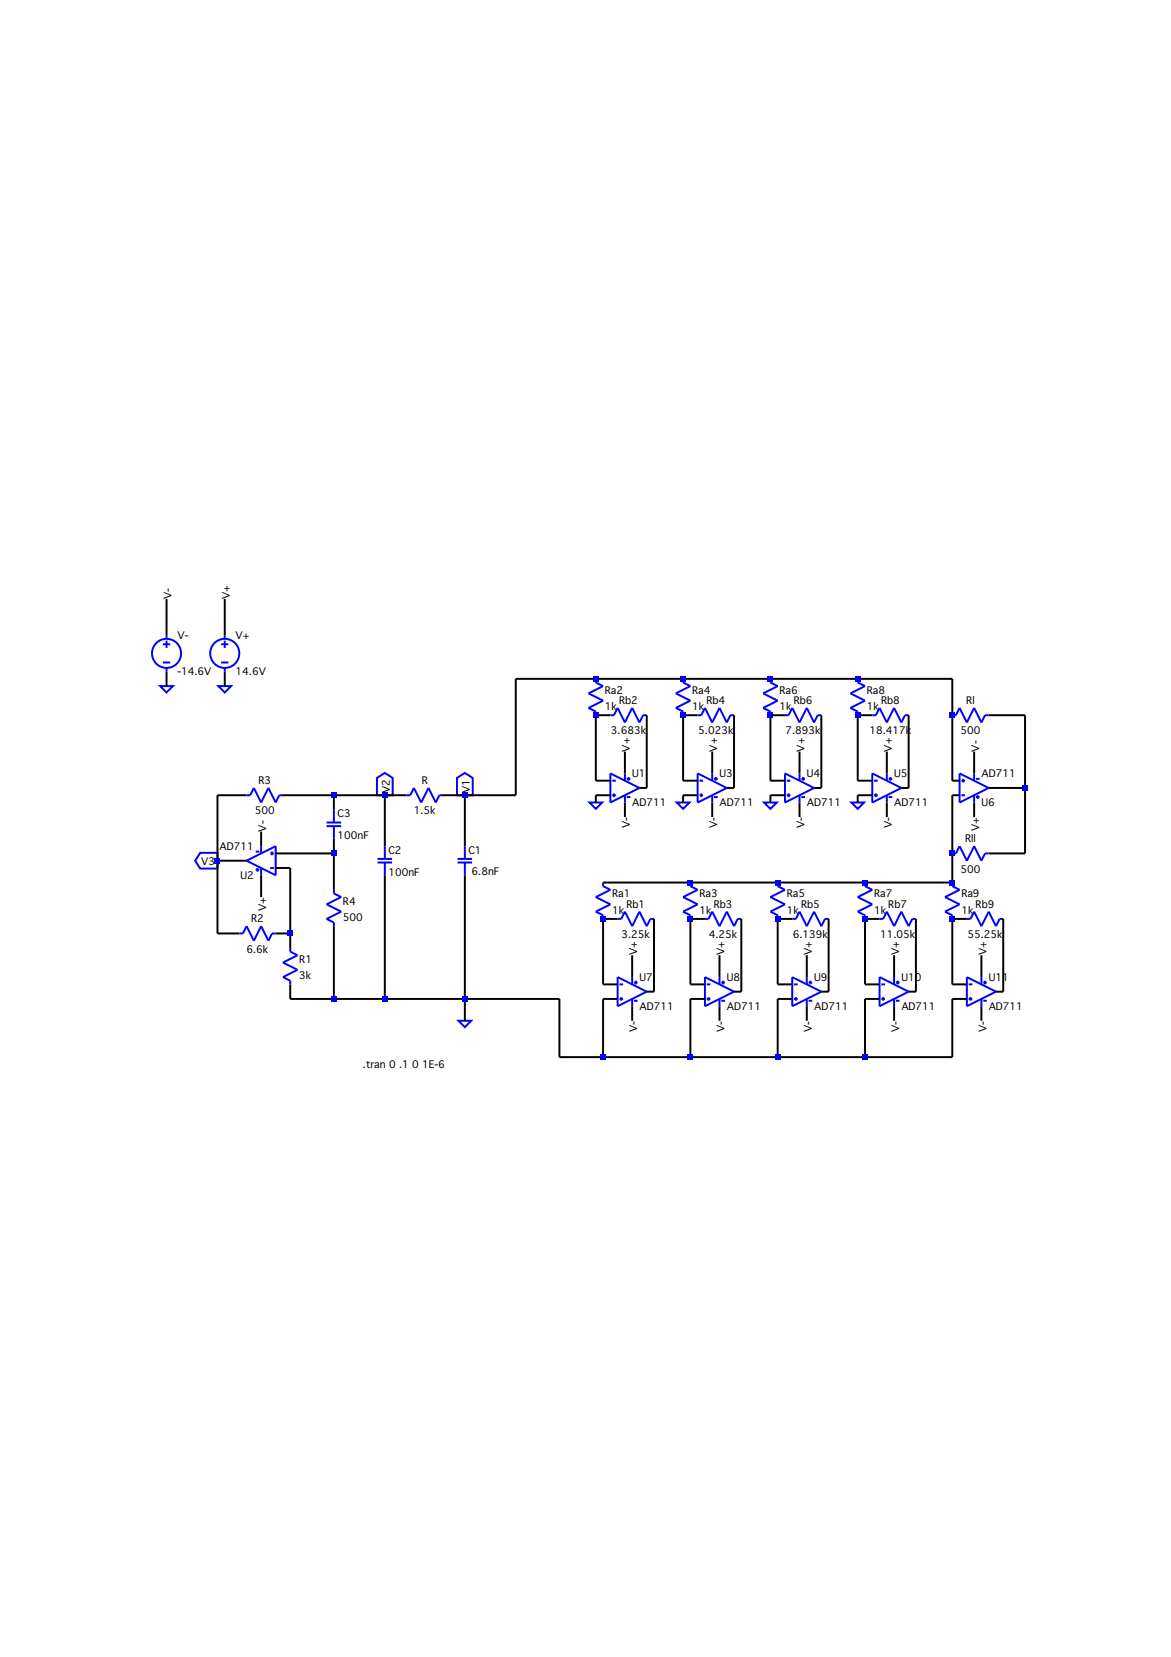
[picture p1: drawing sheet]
Version 4
SHEET 1 924 2032
WIRE -2224 -416 -2224 -496
WIRE -2096 -416 -2096 -496
WIRE -1280 -320 -1456 -320
WIRE -1088 -320 -1280 -320
WIRE -896 -320 -1088 -320
WIRE -704 -320 -896 -320
WIRE -496 -320 -704 -320
WIRE -2224 -304 -2224 -336
WIRE -2096 -304 -2096 -336
WIRE -1248 -240 -1280 -240
WIRE -1056 -240 -1088 -240
WIRE -864 -240 -896 -240
WIRE -672 -240 -704 -240
WIRE -496 -240 -496 -320
WIRE -336 -240 -416 -240
WIRE -1216 -112 -1216 -160
WIRE -1024 -112 -1024 -160
WIRE -832 -112 -832 -160
WIRE -640 -112 -640 -160
WIRE -448 -112 -448 -160
WIRE -1280 -96 -1280 -240
WIRE -1248 -96 -1280 -96
WIRE -1088 -96 -1088 -240
WIRE -1056 -96 -1088 -96
WIRE -896 -96 -896 -240
WIRE -864 -96 -896 -96
WIRE -704 -96 -704 -240
WIRE -672 -96 -704 -96
WIRE -496 -96 -496 -240
WIRE -480 -96 -496 -96
WIRE -1168 -80 -1168 -240
WIRE -1168 -80 -1184 -80
WIRE -976 -80 -976 -240
WIRE -976 -80 -992 -80
WIRE -784 -80 -784 -240
WIRE -784 -80 -800 -80
WIRE -592 -80 -592 -240
WIRE -592 -80 -608 -80
WIRE -336 -80 -336 -240
WIRE -336 -80 -416 -80
WIRE -2048 -64 -2112 -64
WIRE -1856 -64 -1968 -64
WIRE -1744 -64 -1856 -64
WIRE -1696 -64 -1744 -64
WIRE -1568 -64 -1616 -64
WIRE -1456 -64 -1456 -320
WIRE -1456 -64 -1568 -64
WIRE -1248 -64 -1280 -64
WIRE -1056 -64 -1088 -64
WIRE -864 -64 -896 -64
WIRE -672 -64 -704 -64
WIRE -480 -64 -496 -64
WIRE -1280 -48 -1280 -64
WIRE -1088 -48 -1088 -64
WIRE -896 -48 -896 -64
WIRE -704 -48 -704 -64
WIRE -1856 -32 -1856 -64
WIRE -1216 -16 -1216 -48
WIRE -1024 -16 -1024 -48
WIRE -832 -16 -832 -48
WIRE -640 -16 -640 -48
WIRE -448 -16 -448 -48
WIRE -2016 48 -2016 16
WIRE -1744 48 -1744 -64
WIRE -1568 48 -1568 -64
WIRE -1856 64 -1856 32
WIRE -1856 64 -1984 64
WIRE -496 64 -496 -64
WIRE -336 64 -336 -80
WIRE -336 64 -416 64
WIRE -2112 80 -2112 -64
WIRE -2048 80 -2112 80
WIRE -1952 96 -1984 96
WIRE -1072 128 -1264 128
WIRE -880 128 -1072 128
WIRE -688 128 -880 128
WIRE -496 128 -496 64
WIRE -496 128 -688 128
WIRE -1856 144 -1856 64
WIRE -2016 160 -2016 112
WIRE -1232 208 -1264 208
WIRE -1040 208 -1072 208
WIRE -848 208 -880 208
WIRE -656 208 -688 208
WIRE -464 208 -496 208
WIRE -2112 240 -2112 80
WIRE -2064 240 -2112 240
WIRE -1952 240 -1952 96
WIRE -1952 240 -1984 240
WIRE -1952 272 -1952 240
WIRE -1200 336 -1200 288
WIRE -1008 336 -1008 288
WIRE -816 336 -816 288
WIRE -624 336 -624 288
WIRE -432 336 -432 288
WIRE -1264 352 -1264 208
WIRE -1232 352 -1264 352
WIRE -1072 352 -1072 208
WIRE -1040 352 -1072 352
WIRE -880 352 -880 208
WIRE -848 352 -880 352
WIRE -688 352 -688 208
WIRE -656 352 -688 352
WIRE -496 352 -496 208
WIRE -464 352 -496 352
WIRE -1152 368 -1152 208
WIRE -1152 368 -1168 368
WIRE -960 368 -960 208
WIRE -960 368 -976 368
WIRE -768 368 -768 208
WIRE -768 368 -784 368
WIRE -576 368 -576 208
WIRE -576 368 -592 368
WIRE -384 368 -384 208
WIRE -384 368 -400 368
WIRE -1952 384 -1952 352
WIRE -1856 384 -1856 224
WIRE -1856 384 -1952 384
WIRE -1744 384 -1744 112
WIRE -1744 384 -1856 384
WIRE -1568 384 -1568 112
WIRE -1568 384 -1744 384
WIRE -1360 384 -1568 384
WIRE -1232 384 -1264 384
WIRE -1040 384 -1072 384
WIRE -848 384 -880 384
WIRE -656 384 -688 384
WIRE -464 384 -496 384
WIRE -1568 432 -1568 384
WIRE -1200 432 -1200 400
WIRE -1008 432 -1008 400
WIRE -816 432 -816 400
WIRE -624 432 -624 400
WIRE -432 432 -432 400
WIRE -1360 512 -1360 384
WIRE -1264 512 -1264 384
WIRE -1264 512 -1360 512
WIRE -1072 512 -1072 384
WIRE -1072 512 -1264 512
WIRE -880 512 -880 384
WIRE -880 512 -1072 512
WIRE -688 512 -688 384
WIRE -688 512 -880 512
WIRE -496 512 -496 384
WIRE -496 512 -688 512
FLAG -2224 -304 0
FLAG -2096 -304 0
FLAG -2096 -496 V+
FLAG -2224 -496 V-
FLAG -2016 16 V-
FLAG -2016 160 V+
FLAG -1568 432 0
FLAG -2112 80 V3
IOPIN -2112 80 Out
FLAG -1744 -64 V2
IOPIN -1744 -64 Out
FLAG -1568 -64 V1
IOPIN -1568 -64 Out
FLAG -1216 -16 V-
FLAG -1216 -160 V+
FLAG -1024 -16 V-
FLAG -1024 -160 V+
FLAG -832 -16 V-
FLAG -832 -160 V+
FLAG -640 -16 V-
FLAG -640 -160 V+
FLAG -448 -16 V+
FLAG -448 -160 V-
FLAG -1200 432 V-
FLAG -1200 288 V+
FLAG -1008 432 V-
FLAG -1008 288 V+
FLAG -816 432 V-
FLAG -816 288 V+
FLAG -624 432 V-
FLAG -624 288 V+
FLAG -432 432 V-
FLAG -432 288 V+
FLAG -1280 -48 0
FLAG -1088 -48 0
FLAG -896 -48 0
FLAG -704 -48 0
SYMBOL voltage -2224 -432 R0
WINDOW 123 0 0 Left 2
WINDOW 39 24 124 Left 2
SYMATTR InstName V-
SYMATTR Value -14.6V
SYMBOL voltage -2096 -432 R0
WINDOW 123 0 0 Left 2
WINDOW 39 24 124 Left 2
SYMATTR InstName V+
SYMATTR Value 14.6V
SYMBOL res -1952 -80 R90
WINDOW 0 0 56 VBottom 2
WINDOW 3 32 56 VTop 2
SYMATTR InstName R3
SYMATTR Value 500
SYMBOL res -1968 224 R90
WINDOW 0 0 56 VBottom 2
WINDOW 3 32 56 VTop 2
SYMATTR InstName R2
SYMATTR Value 6.6k
SYMBOL cap -1760 48 R0
SYMATTR InstName C2
SYMATTR Value 100nF
SYMBOL cap -1584 48 R0
WINDOW 3 31 54 Left 2
SYMATTR Value 6.8nF
SYMATTR InstName C1
SYMBOL res -1600 -80 R90
WINDOW 0 0 56 VBottom 2
WINDOW 3 32 56 VTop 2
SYMATTR InstName R
SYMATTR Value 1.5k
SYMBOL res -1968 256 R0
SYMATTR InstName R1
SYMATTR Value 3k
SYMBOL AD711 -2016 144 R180
SYMATTR InstName U2
SYMBOL cap -1872 -32 R0
SYMATTR InstName C3
SYMATTR Value 100nF
SYMBOL res -1872 128 R0
SYMATTR InstName R4
SYMATTR Value 500
SYMBOL AD711 -1216 -144 R0
SYMATTR InstName U1
SYMBOL res -1296 -336 R0
SYMATTR InstName Ra2
SYMATTR Value 1k
SYMBOL res -1152 -256 R90
WINDOW 0 0 56 VBottom 2
WINDOW 3 32 56 VTop 2
SYMATTR InstName Rb2
SYMATTR Value 3.683k
SYMBOL AD711 -1024 -144 R0
SYMATTR InstName U3
SYMBOL res -1104 -336 R0
SYMATTR InstName Ra4
SYMATTR Value 1k
SYMBOL res -960 -256 R90
WINDOW 0 0 56 VBottom 2
WINDOW 3 32 56 VTop 2
SYMATTR InstName Rb4
SYMATTR Value 5.023k
SYMBOL AD711 -832 -144 R0
SYMATTR InstName U4
SYMBOL res -912 -336 R0
SYMATTR InstName Ra6
SYMATTR Value 1k
SYMBOL res -768 -256 R90
WINDOW 0 0 56 VBottom 2
WINDOW 3 32 56 VTop 2
SYMATTR InstName Rb6
SYMATTR Value 7.893k
SYMBOL AD711 -640 -144 R0
SYMATTR InstName U5
SYMBOL res -720 -336 R0
SYMATTR InstName Ra8
SYMATTR Value 1k
SYMBOL res -576 -256 R90
WINDOW 0 0 56 VBottom 2
WINDOW 3 32 56 VTop 2
SYMATTR InstName Rb8
SYMATTR Value 18.417k
SYMBOL AD711 -1200 304 R0
SYMATTR InstName U7
SYMBOL res -1280 112 R0
SYMATTR InstName Ra1
SYMATTR Value 1k
SYMBOL res -1136 192 R90
WINDOW 0 0 56 VBottom 2
WINDOW 3 32 56 VTop 2
SYMATTR InstName Rb1
SYMATTR Value 3.25k
SYMBOL AD711 -1008 304 R0
SYMATTR InstName U8
SYMBOL res -1088 112 R0
SYMATTR InstName Ra3
SYMATTR Value 1k
SYMBOL res -944 192 R90
WINDOW 0 0 56 VBottom 2
WINDOW 3 32 56 VTop 2
SYMATTR InstName Rb3
SYMATTR Value 4.25k
SYMBOL AD711 -816 304 R0
SYMATTR InstName U9
SYMBOL res -896 112 R0
SYMATTR InstName Ra5
SYMATTR Value 1k
SYMBOL res -752 192 R90
WINDOW 0 0 56 VBottom 2
WINDOW 3 32 56 VTop 2
SYMATTR InstName Rb5
SYMATTR Value 6.139k
SYMBOL AD711 -624 304 R0
SYMATTR InstName U10
SYMBOL res -704 112 R0
SYMATTR InstName Ra7
SYMATTR Value 1k
SYMBOL res -560 192 R90
WINDOW 0 0 56 VBottom 2
WINDOW 3 32 56 VTop 2
SYMATTR InstName Rb7
SYMATTR Value 11.05k
SYMBOL AD711 -432 304 R0
SYMATTR InstName U11
SYMBOL res -512 112 R0
SYMATTR InstName Ra9
SYMATTR Value 1k
SYMBOL res -368 192 R90
WINDOW 0 0 56 VBottom 2
WINDOW 3 32 56 VTop 2
SYMATTR InstName Rb9
SYMATTR Value 55.25k
SYMBOL res -400 -256 R90
WINDOW 0 0 56 VBottom 2
WINDOW 3 32 56 VTop 2
SYMATTR InstName Rl
SYMATTR Value 500
SYMBOL res -400 48 R90
WINDOW 0 0 56 VBottom 2
WINDOW 3 32 56 VTop 2
SYMATTR InstName Rll
SYMATTR Value 500
SYMBOL AD711 -448 -16 M180
SYMATTR InstName U6
TEXT -1792 528 Left 2 !.tran 0 .1 0 1E-6
